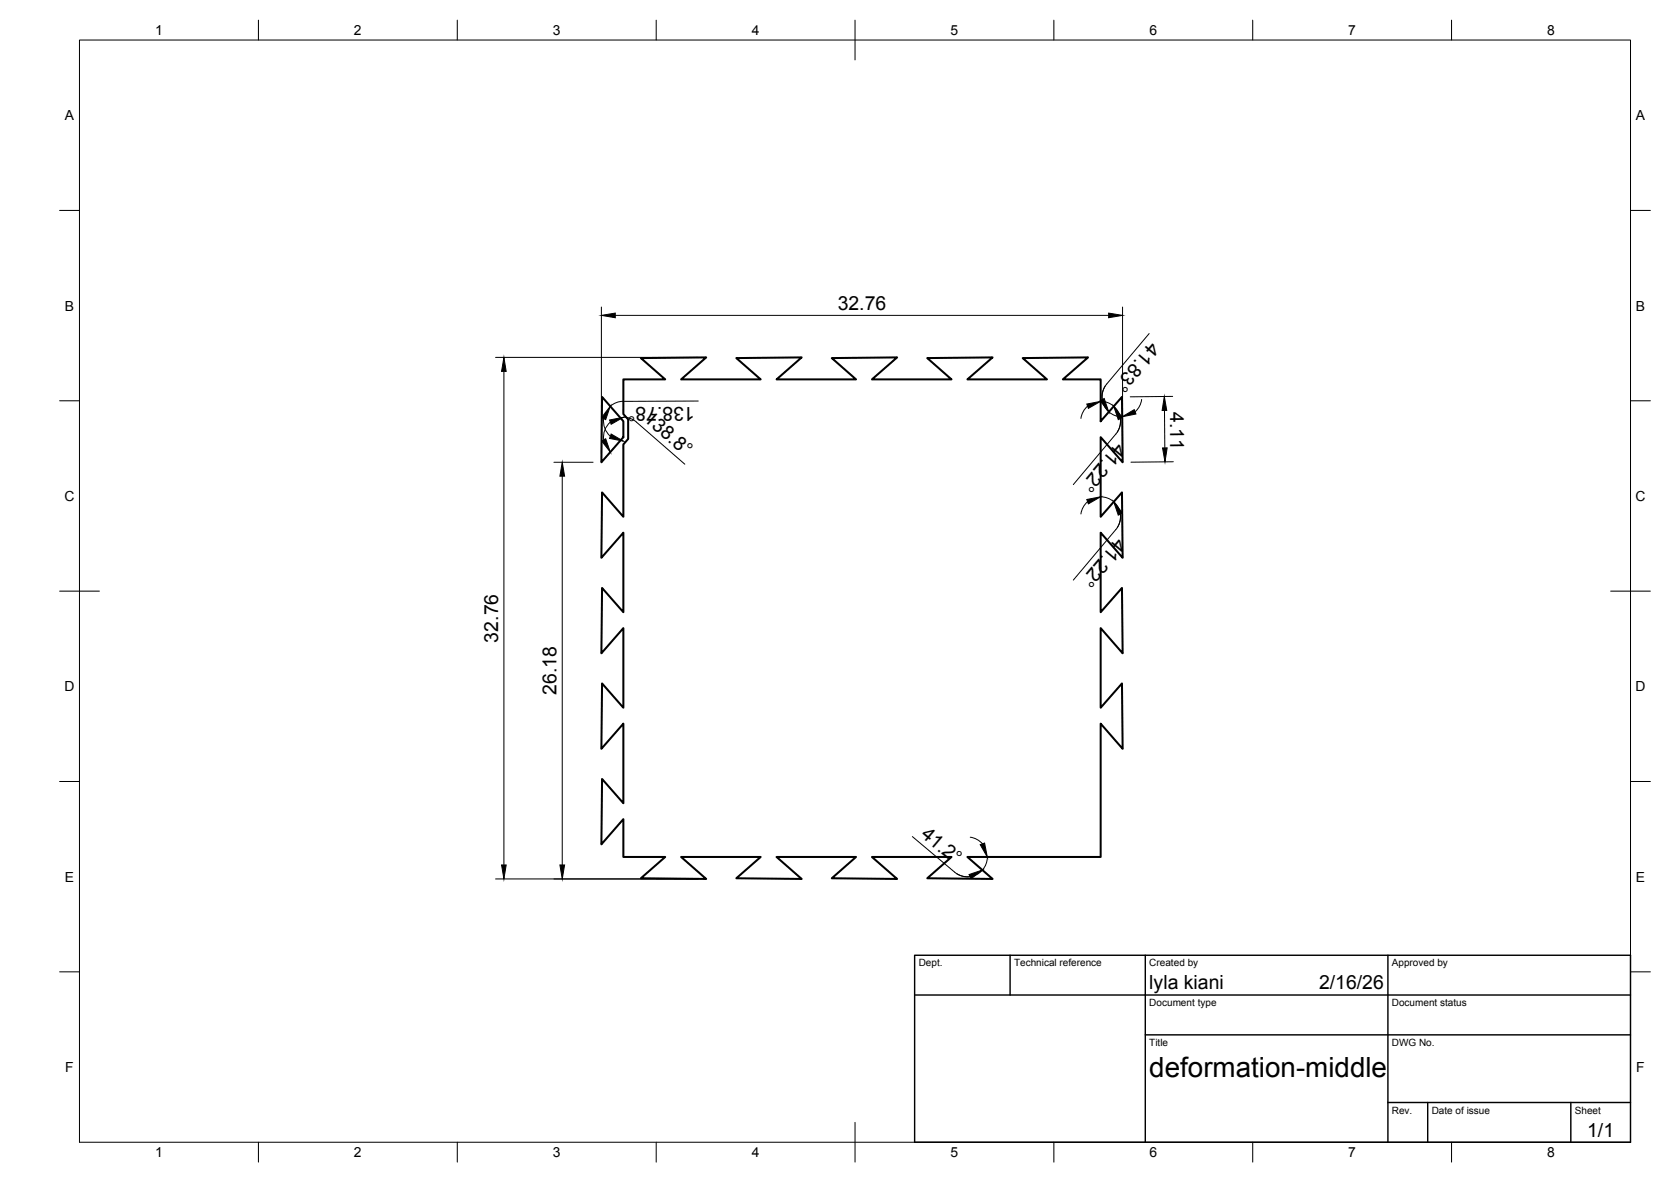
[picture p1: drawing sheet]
<svg xmlns="http://www.w3.org/2000/svg" width="420mm" height="297mm" viewBox="0 0 420 297" stroke-linecap="round" stroke-linejoin="round" font-family="sans-serif">
<!-- layer: Visible -->
<path d="M151.4 99.7l5.3 6.2v4l-5.5 6.3zM161.1 90l16.5-.2-6.3 5.5h20l-6.2-5.3 16.5-.2-6.3 5.5h19.9l-6.1-5.3 16.5-.2-6.4 5.5h20l-6-5.3 16.4-.2-6.4 5.5h20l-6-5.3 16.4-.2-6.3 5.5h9.5v10.6l5.3-6.2 .2 16.5-5.5-6.3v20l5.3-6.2 .2 16.5-5.5-6.3v19.9l5.3-6 .2 16.4-5.5-6.4v20l5.3-6 .2 16.4-5.5-6.4v33.6h-33.6l6.4 5.5-16.4-.2 6-5.3h-20l6.4 5.5-16.5-.2 6.1-5.3h-19.9l6.3 5.5-16.5-.2 6.2-5.3h-20l6.3 5.5-16.5-.2 6.2-5.3h-10.6v-9.5l-5.5 6.3 .2-16.4 5.3 6.1v-20.1l-5.5 6.4 .2-16.4 5.3 6v-20l-5.5 6.4 .2-16.4 5.3 6v-19.9l-5.5 6.3 .2-16.5 5.3 6.2v-18.2l1.2-1.4v-4.9l-1.2-1.4v-8.7h10.6z" fill="none" stroke="#000" stroke-width=".51"/>
<!-- layer: BORDER -->
<g fill="none" stroke="#000" stroke-width=".25">
<path d="M20 10.1h390v276.9h-390zM65 5.1v5M115 5.1v5M165 5.1v5M215 5.1v10M265 5.1v5M315 5.1v5M365 5.1v5M15 52.9h5M410 52.9h5M15 100.7h5M410 100.7h5"/>
<path d="M15 148.6h10M405 148.6h10M15 196.4h5M410 196.4h5M15 244.2h5M410 244.2h5M65 287v5M115 287v5M165 287v5M215 282.1v9.9M265 287v5M315 287v5"/>
<path d="M365 287v5"/>
</g>
<!-- layer: TITLEBLOCK -->
<path d="M230 240.1h180v46.9h-180zM230 250h180M254 240.1v9.9M288 240.1v46.9M349 240.1v46.9M288 260.1h122M349 277.1h61M359 277.1v9.9M395 277.1v9.9" fill="none" stroke="#000" stroke-width=".36"/>
<!-- layer: FD_Dimensions -->
<g fill="none" stroke="#000" stroke-width=".25">
<path d="M151.2 77.2v36.9M154.7 79.3h124.1M282.3 77.2v36.9M124.6 89.8h50.9M126.7 93.3v124.1M277.9 97l-.7 1.6-.1 1.8M278.3 96.5a5 5 0 0 0-.7 5.4 5 5 0 0 0 4.6 2.8M288.9 83.8l-10.6 12.7M294.9 99.6l-10.7 .1M139.3 116.2h9.8M141.4 119.7v97.7M151.8 105.2a5 5 0 0 0 1.7 4.4"/>
<path d="M153.5 106.1a5 5 0 0 0-1.7 4.4M156.7 100.8l-1.7 .4-1.5 .9M156.7 102.8v1M156.7 112v1M156.7 104.8l1.2 .2 1.7 .7 12.6 11M175.6 100.8l-18.9 .1M273.5 102.1l-1.2 1.4-.5 1.6M276.7 100.8a5 5 0 0 1 4.6 2.9 5 5 0 0 1-.7 5.4l-10.7 12.7M281.7 105.2l-.1 1.7-.7 1.7M287.1 100.4l-.6 1.7-1.1 1.4M292.8 103.1l.1 9.5M295 116l-10.6 .1"/>
<path d="M273.5 126.1l-1.2 1.4-.5 1.7M276.7 124.8a5 5 0 0 1 4.6 2.9 5 5 0 0 1-.7 5.4l-10.7 12.7M281.7 129.2l-.1 1.8-.7 1.6M229.4 210.2l10.6 9M240.5 219.5l1.7 .7 1.7 .1M244 210.4l1.6 .5 1.4 1.2M248.3 215.3a5 5 0 0 1-2.9 4.6 5 5 0 0 1-5.4-.7M124.6 220.9h50.9"/>
</g>
<g fill="#000" stroke="#000" stroke-width=".25">
<path d="M151.2 79.3l3.5-.6v1.1zM278.8 78.7l3.5 .6-3.5 .5zM126.7 89.8l.6 3.5h-1.2zM141.4 116.2l.6 3.5h-1.2zM153.4 102.1l-1.1 3.4-1-.6zM151.3 110.8l1-.5 1.2 3.3zM153.3 105.5l3.4-.6-3 1.7zM153.7 109.1l3 1.8-3.4-.7zM273.3 101.5l3.4-.6-3 1.7zM276.6 100.7l1-.6 1.2 3.4zM280 102.1l2.2 2.8-1 .6zM282.2 104.7l3-1.8 .4 1.1z"/>
<path d="M292.8 99.6l.6 3.5-1.2 .1zM292.3 112.6h1.2l-.6 3.5zM273.3 125.5l3.4-.7-3 1.8zM280 126.1l2.2 2.8-1 .6zM126.1 217.4h1.2l-.6 3.5zM140.8 217.4h1.2l-.6 3.5zM243.6 219.8l3.4-1.2-2.8 2.2zM246.5 212.3l1.1-.4 .6 3.5z"/>
</g>
<text font-size="7" x="289" y="270.6">deformation-middle</text>
<g font-size="4.9">
<text x="210.6" y="77.8">32.76</text>
<text x="289.2" y="85.8" transform="rotate(130 289.2 85.8)">41.83°</text>
<text x="161.6" y="105.5" transform="rotate(41 161.6 105.5)">138.8°</text>
<text x="174.7" y="102.2" transform="rotate(180 174.7 102.2)">138.78°</text>
<text x="294.2" y="103.5" transform="rotate(89 294.2 103.5)">4.11</text>
<text x="280.8" y="111" transform="rotate(130 280.8 111)">41.22°</text>
<text x="280.8" y="135" transform="rotate(130 280.8 135)">41.22°</text>
<text x="125.2" y="161.5" transform="rotate(-90 125.2 161.5)">32.76</text>
<text x="139.9" y="174.6" transform="rotate(-90 139.9 174.6)">26.18</text>
<text x="231.3" y="210" transform="rotate(40 231.3 210)">41.2°</text>
<text x="289" y="248.5">lyla kiani</text>
<text x="331.7" y="248.5">2/16/26</text>
<text x="399.1" y="285.7">1/1</text>
</g>
<g font-size="3.5">
<text x="39" y="8.8">1</text>
<text x="89" y="8.8">2</text>
<text x="139" y="8.8">3</text>
<text x="189" y="8.8">4</text>
<text x="239" y="8.8">5</text>
<text x="289" y="8.8">6</text>
<text x="339" y="8.8">7</text>
<text x="389" y="8.8">8</text>
<text x="16.3" y="30.2">A</text>
<text x="411.3" y="30.2">A</text>
<text x="16.3" y="78">B</text>
<text x="411.3" y="78">B</text>
<text x="16.2" y="125.9">C</text>
<text x="411.2" y="125.9">C</text>
<text x="16.2" y="173.7">D</text>
<text x="411.2" y="173.7">D</text>
<text x="16.3" y="221.6">E</text>
<text x="411.3" y="221.6">E</text>
<text x="16.4" y="269.4">F</text>
<text x="411.4" y="269.4">F</text>
<text x="39" y="290.8">1</text>
<text x="89" y="290.8">2</text>
<text x="139" y="290.8">3</text>
<text x="189" y="290.8">4</text>
<text x="239" y="290.8">5</text>
<text x="289" y="290.8">6</text>
<text x="339" y="290.8">7</text>
<text x="389" y="290.8">8</text>
</g>
<g font-size="2.5">
<text x="231" y="242.9">Dept.</text>
<text x="255" y="242.9">Technical reference</text>
<text x="289" y="242.9">Created by</text>
<text x="350" y="242.9">Approved by</text>
<text x="289" y="252.8">Document type</text>
<text x="350" y="252.8">Document status</text>
<text x="289" y="262.9">Title</text>
<text x="350" y="262.9">DWG No.</text>
<text x="350" y="279.9">Rev.</text>
<text x="360" y="279.9">Date of issue</text>
<text x="396" y="279.9">Sheet</text>
</g>
</svg>
